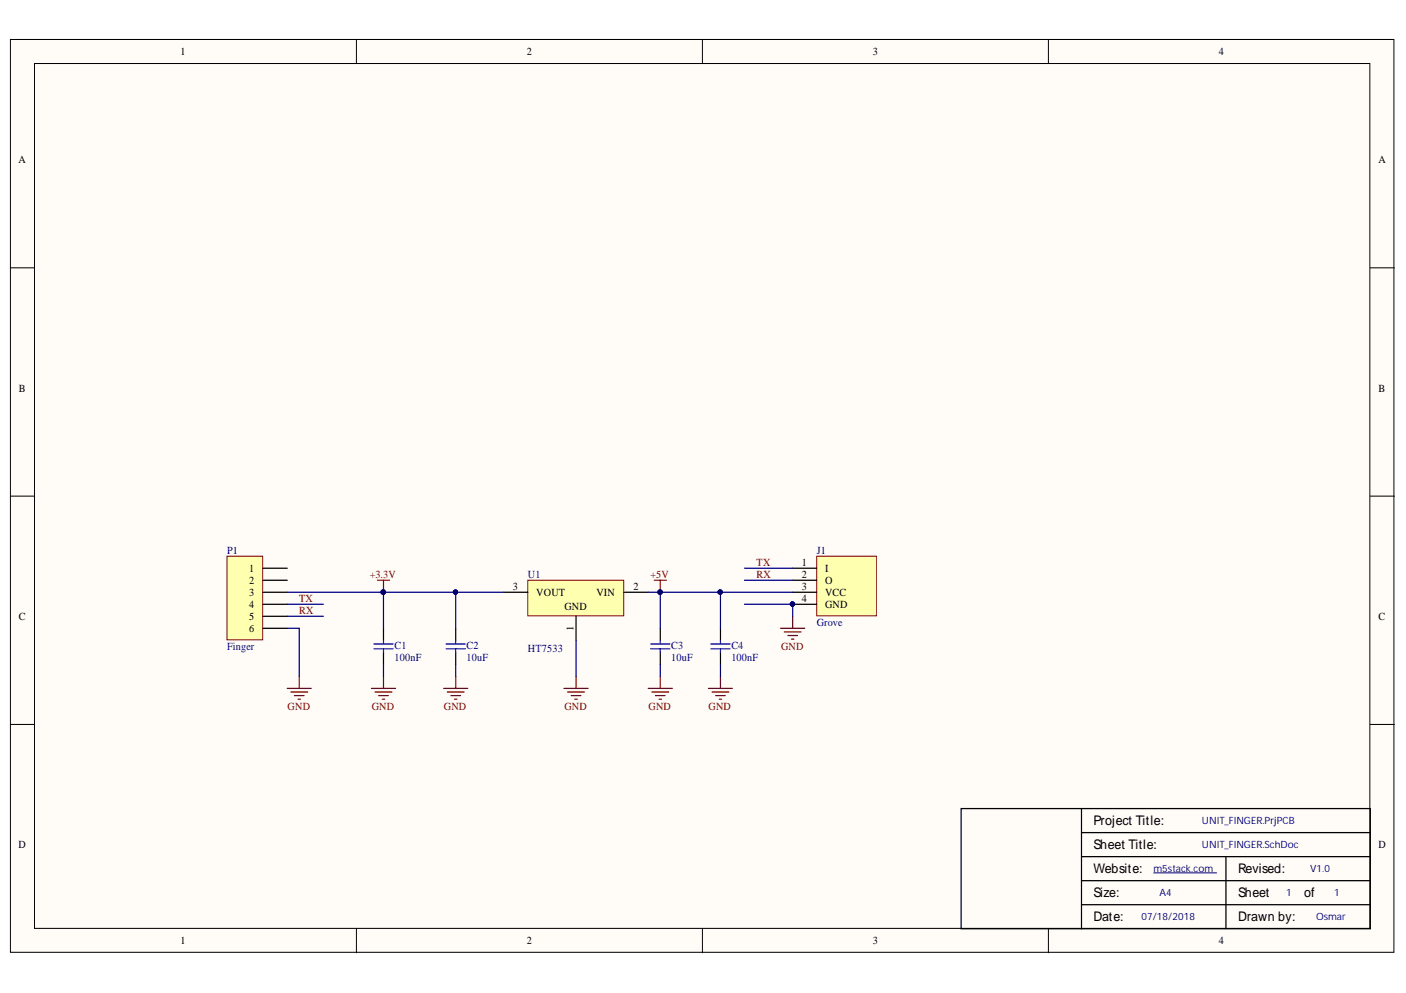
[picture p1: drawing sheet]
<svg xmlns="http://www.w3.org/2000/svg" width="297mm" height="210mm" viewBox="0 0 297 210" stroke-linecap="round" stroke-linejoin="round" font-family="sans-serif">
<g fill="#fffcf8" stroke="#000" stroke-width=".21">
<path d="M2.2 8.3h292.3v193h-292.3z"/>
<path d="M7.3 13.4h282.1v182.8h-282.1z"/>
</g>
<path d="M75.3 8.3v5.1M148.4 8.3v5.1M221.5 8.3v5.1M2.2 56.6h5.1M289.5 56.6h5.1M2.2 104.9h5.1M289.5 104.9h5.1M2.2 153.1h5.1M289.5 153.1h5.1M75.3 196.3v5.1M148.4 196.3v5.1M221.5 196.3v5.1" fill="none" stroke="#000" stroke-width=".21"/>
<path d="M228.5 170.9h-25.4v25.4h25.4M228.5 170.9h61v25.4h-61M228.5 176h61M228.5 170.9v25.4M228.5 191.2h61M228.5 186.2h61M228.5 181.1h61M259 181.1v15.2" fill="none" stroke="#000" stroke-width=".26"/>
<path d="M243.7 184.5h13.3" fill="none" stroke="#000080" stroke-width=".21"/>
<path d="M172.5 117.6h12.7v12.6h-12.7z" fill="#ffffb0" stroke="#800000" stroke-width=".21"/>
<path d="M167.5 125.2h5M167.5 122.7h5M167.5 120.1h5M167.5 127.7h5" fill="none" stroke="#000" stroke-width=".26"/>
<circle cx="167.4" cy="127.7" r=".46" fill="#000080" stroke="#000080" stroke-width=".21"/>
<path d="M111.5 122.7h20.3v7.5h-20.3z" fill="#ffffb0" stroke="#800000" stroke-width=".21"/>
<path d="M81 132.8v2.6M81 137.9v2.5M96.3 132.8v2.6M96.3 137.9v2.5M106.4 125.2h5.1M121.7 130.3v5.1M131.9 125.2h5.1M139.5 132.8v2.6M139.5 137.9v2.5M152.2 132.8v2.6M152.2 137.9v2.5" fill="none" stroke="#000" stroke-width=".26"/>
<g fill="none" stroke="#800000" stroke-width=".26">
<path d="M79.7 122.7h2.6M81 122.7v2.5M138.2 122.7h2.6M139.5 122.7v2.5M164.9 132.8h5.1M165.7 133.6h3.5M166.4 134.3h2.1M167.2 135.1h.5M167.5 130.3v2.5M78.5 145.5h5.1M79.2 146.3h3.6M80 147h2"/>
<path d="M80.8 147.8h.5M81 143v2.5M93.7 145.5h5.1M94.5 146.3h3.6M95.3 147h2M96 147.8h.5M96.3 143v2.5M119.2 145.5h5M119.9 146.3h3.6M120.7 147h2M121.4 147.8h.6M121.7 143v2.5"/>
<path d="M137 145.5h5M137.7 146.3h3.6M138.5 147h2M139.2 147.8h.5M139.5 143v2.5M149.7 145.5h5.1M150.4 146.3h3.6M151.2 147h2M152 147.8h.5M152.2 143v2.5"/>
</g>
<g fill="none" stroke="#00f" stroke-width=".26">
<path d="M79 136.1h4.1M79 137.1h4.1M81 135.4v.7M81 137.1v.8M94.2 136.1h4.1M94.2 137.1h4.1M96.3 135.4v.7M96.3 137.1v.8M137.5 136.1h4M137.5 137.1h4M139.5 135.4v.7M139.5 137.1v.8"/>
<path d="M150.2 136.1h4M150.2 137.1h4M152.2 135.4v.7M152.2 137.1v.8"/>
</g>
<g fill="#000080" stroke="#000080" stroke-width=".21">
<circle cx="81" cy="125.2" r=".47"/>
<circle cx="139.4" cy="125.2" r=".46"/>
</g>
<path d="M48 117.6h7.5v17.7h-7.5z" fill="#ffffb0" stroke="#800000" stroke-width=".21"/>
<path d="M55.6 120.1h5.1M55.6 122.7h5.1M55.6 125.2h5.1M55.6 127.7h5.1M55.6 130.3h5.1M55.6 132.8h5.1" fill="none" stroke="#000" stroke-width=".26"/>
<g fill="none" stroke="#000080" stroke-width=".26">
<path d="M60.7 132.8h2.5v10.2M60.7 125.2h20.3M60.7 130.3h7.6M60.7 127.7h7.6M96.3 125.2v7.6M106.4 125.2h-25.4v7.6M121.7 135.4v7.6M137 125.2h30.5M139.5 125.2v7.6M152.2 125.2v7.6M157.3 127.7h10.2v2.6M157.3 122.7h10.2"/>
<path d="M157.3 120.1h10.2M81 140.4v2.6M96.3 140.4v2.6M139.5 140.4v2.6M152.2 140.4v2.6"/>
</g>
<g fill="#000080" stroke="#000080" stroke-width=".21">
<circle cx="96.2" cy="125.2" r=".46"/>
<circle cx="81" cy="125.2" r=".47"/>
<circle cx="167.4" cy="127.7" r=".46"/>
<circle cx="139.4" cy="125.2" r=".46"/>
<circle cx="152.1" cy="125.2" r=".47"/>
</g>
<path d="M60.7 145.5h5.1M61.4 146.3h3.6M62.2 147h2M63 147.8h.5M63.2 143v2.5" fill="none" stroke="#800000" stroke-width=".26"/>
<g font-size="2.8">
<text x="231" y="174.4">Project Title:</text>
<text x="231" y="179.5">Sheet Title:</text>
<text x="231" y="184.6">Website:</text>
<text x="261.6" y="184.6">Revised:</text>
<text x="231" y="189.6">Size:</text>
<text x="261.6" y="189.6">Sheet</text>
<text x="275.5" y="189.6">of</text>
<text x="231" y="194.7">Date:</text>
<text x="261.6" y="194.7">Drawn by:</text>
</g>
<g font-size="2.3">
<text x="38.2" y="11.7">1</text>
<text x="111.3" y="11.7">2</text>
<text x="184.4" y="11.7">3</text>
<text x="257.5" y="11.7">4</text>
<text x="3.9" y="34.5">A</text>
<text x="291.3" y="34.5">A</text>
<text x="4" y="82.8">B</text>
<text x="291.3" y="82.8">B</text>
<text x="169.4" y="119.6">1</text>
<text x="52.6" y="120.9">1</text>
<text x="52.6" y="123.4">2</text>
<text x="52.6" y="126">3</text>
<text x="108.3" y="124.7">3</text>
<text x="113.3" y="126">VOUT</text>
<text x="126" y="126">VIN</text>
<text x="133.9" y="124.7">2</text>
<text x="169.4" y="124.7">3</text>
<text x="169.4" y="122.2">2</text>
<text x="174.3" y="126">VCC</text>
<text x="174.3" y="123.4">O</text>
<text x="174.3" y="120.9">I</text>
<text x="4" y="131.1">C</text>
<text x="52.6" y="128.5">4</text>
<text x="52.6" y="131.1">5</text>
<text x="119.2" y="129">GND</text>
<text x="169.4" y="127.2">4</text>
<text x="174.3" y="128.5">GND</text>
<text x="291.3" y="131.1">C</text>
<text x="52.6" y="133.6">6</text>
<text x="3.9" y="179.3">D</text>
<text x="291.3" y="179.3">D</text>
<text x="38.2" y="199.6">1</text>
<text x="111.3" y="199.6">2</text>
<text x="184.4" y="199.6">3</text>
<text x="257.5" y="199.6">4</text>
</g>
<g font-size="2.3" fill="#000080">
<text x="48" y="117.1">P1</text>
<text x="172.5" y="117.1">J1</text>
<text x="111.5" y="122.2">U1</text>
<text x="48" y="137.4">Finger</text>
<text x="83.3" y="137.1">C1</text>
<text x="98.6" y="137.1">C2</text>
<text x="111.5" y="137.9">HT7533</text>
<text x="141.8" y="137.1">C3</text>
<text x="154.5" y="137.1">C4</text>
<text x="172.5" y="132.3">Grove</text>
<text x="83.3" y="139.7">100nF</text>
<text x="98.6" y="139.7">10uF</text>
<text x="141.8" y="139.7">10uF</text>
<text x="154.5" y="139.7">100nF</text>
</g>
<g font-size="2.3" fill="#800000">
<text x="159.8" y="119.6">TX</text>
<text x="78.1" y="122.2">+3.3V</text>
<text x="137.4" y="122.2">+5V</text>
<text x="159.8" y="122.2">RX</text>
<text x="63.2" y="127.2">TX</text>
<text x="63.2" y="129.8">RX</text>
<text x="165" y="137.4">GND</text>
<text x="60.8" y="150.1">GND</text>
<text x="78.5" y="150.1">GND</text>
<text x="93.8" y="150.1">GND</text>
<text x="119.2" y="150.1">GND</text>
<text x="137" y="150.1">GND</text>
<text x="149.7" y="150.1">GND</text>
</g>
<text font-size="2.2" x="121.2" y="133.4" transform="rotate(-90 121.2 133.4)">1</text>
<g font-size="2.1" fill="#000080">
<text x="253.9" y="174.2">UNIT_FINGER.PrjPCB</text>
<text x="253.9" y="179.2">UNIT_FINGER.SchDoc</text>
<text x="243.7" y="184.3">m5stack.com</text>
<text x="276.8" y="184.3">V1.0</text>
<text x="245" y="189.4">A4</text>
<text x="271.7" y="189.4">1</text>
<text x="281.9" y="189.4">1</text>
<text x="241.2" y="194.5">07/18/2018</text>
<text x="278.1" y="194.5">Osmar</text>
</g>
</svg>
